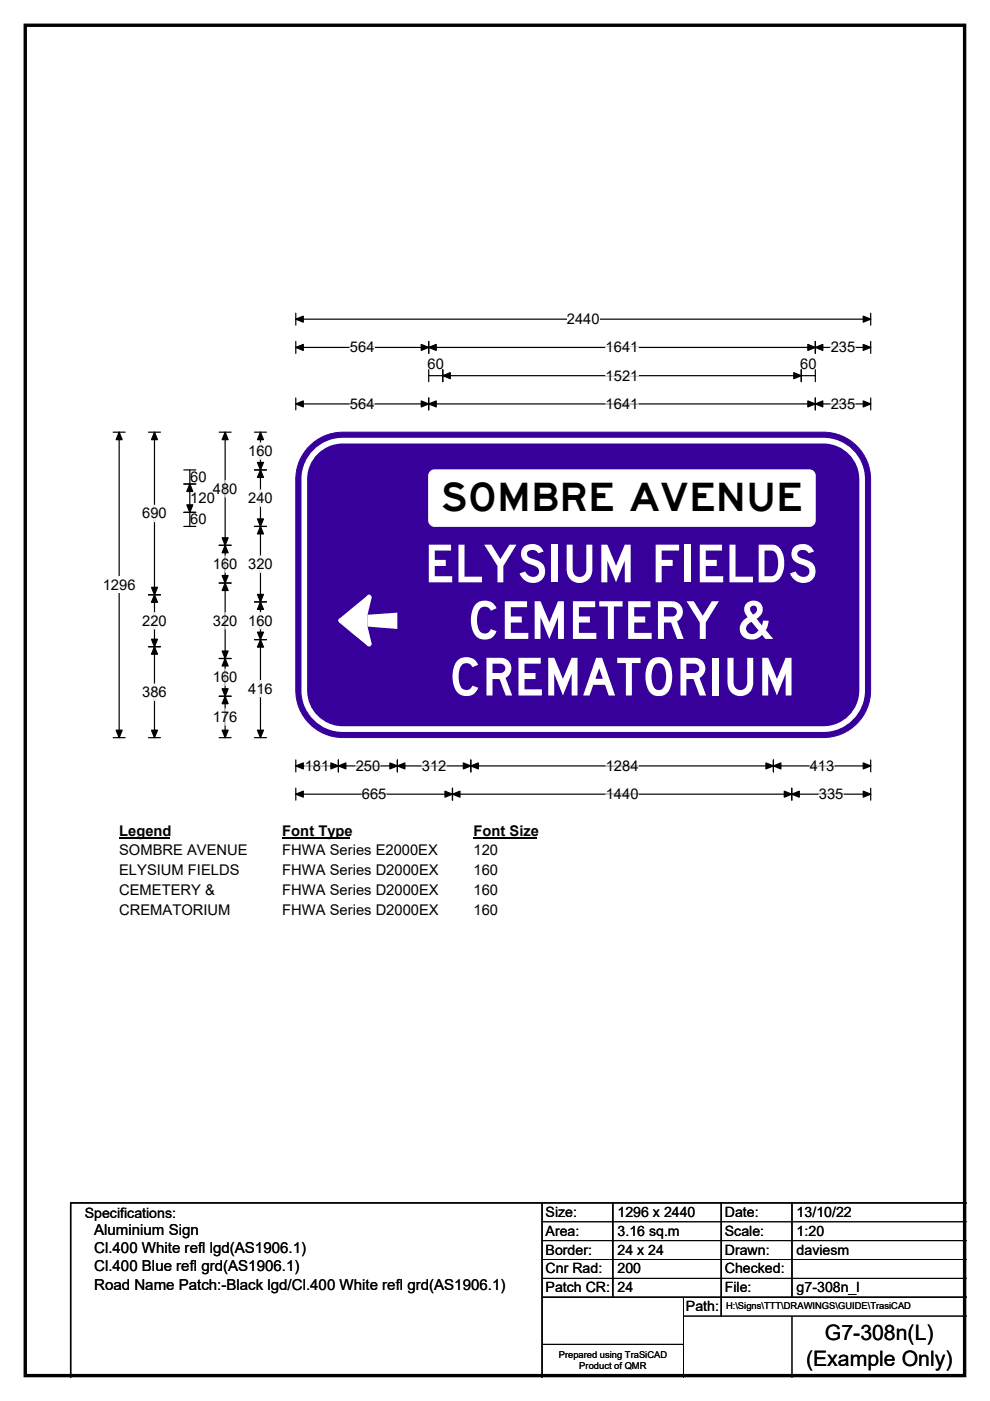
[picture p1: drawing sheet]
<svg xmlns="http://www.w3.org/2000/svg" width="210mm" height="297mm" viewBox="0 0 210 297" stroke-linecap="round" stroke-linejoin="round" font-family="sans-serif">
<path d="M5.4 5.4h199.2v286.3h-199.2z" fill="none" stroke="#000" stroke-width=".72"/>
<path d="M62.7 67.7h122M62.7 66.4v2.5M184.7 66.4v2.5" fill="none" stroke="#000" stroke-width=".25"/>
<path d="M62.7 67.7l1.6-.7v1.3zM183.1 67l1.6 .7-1.6 .6z" fill="#000" stroke="#000" stroke-width=".25"/>
<path d="M120.2 65.9h7v3.5h-7z" fill="#fff"/>
<g fill="none" stroke="#000" stroke-width=".25">
<path d="M62.7 73.7h122M62.7 72.4v2.5M90.9 72.4v2.5M90.9 78.4v2.5M90.9 79.7h82M93.9 78.4v2.5M169.9 78.4v2.5M172.9 78.4v2.5M172.9 72.4v2.5M184.7 72.4v2.5M24 91.6h2.5M25.3 91.6v64.8"/>
<path d="M62.7 84.4v2.5M62.7 85.6h122M90.9 84.4v2.5M172.9 84.4v2.5M184.7 84.4v2.5M24 156.4h2.5M62.7 161.1v2.6M62.7 167.1v2.6M62.7 162.4h122M62.7 168.4h122M71.8 161.1v2.6M84.3 161.1v2.6"/>
<path d="M96 167.1v2.6M99.9 161.1v2.6M164 161.1v2.6M167.9 167.1v2.6M184.7 161.1v2.6M184.7 167.1v2.6"/>
</g>
<g fill="#000" stroke="#000" stroke-width=".25">
<path d="M62.7 73.7l1.6-.7v1.3zM90.9 73.7l1.6-.7v1.3zM89.3 73l1.6 .7-1.6 .6zM93.9 79.7l1.6-.7v1.3zM168.4 79l1.5 .7-1.5 .6zM171.3 73l1.6 .7-1.6 .6zM172.9 73.7l1.6-.7v1.3zM183.1 73l1.6 .7-1.6 .6zM25.3 91.6l.6 1.6h-1.3zM62.7 85.6l1.6-.6v1.3zM90.9 85.6l1.6-.6v1.3zM89.3 85l1.6 .6-1.6 .7z"/>
<path d="M171.3 85l1.6 .6-1.6 .7zM172.9 85.6l1.6-.6v1.3zM183.1 85l1.6 .6-1.6 .7zM24.6 154.8h1.3l-.6 1.6zM62.7 162.4l1.6-.6v1.2zM62.7 168.4l1.6-.7v1.3zM71.8 162.4l1.6-.6v1.2zM70.2 161.8l1.6 .6-1.6 .6zM82.7 161.8l1.6 .6-1.6 .6zM84.3 162.4l1.6-.6v1.2zM96 168.4l1.6-.7v1.3zM94.4 167.7l1.6 .7-1.6 .6z"/>
<path d="M98.3 161.8l1.6 .6-1.6 .6zM99.9 162.4l1.6-.6v1.2zM162.5 161.8l1.5 .6-1.5 .6zM164 162.4l1.6-.6v1.2zM166.3 167.7l1.6 .7-1.6 .6zM167.9 168.4l1.6-.7v1.3zM183.1 161.8l1.6 .6-1.6 .6zM183.1 167.7l1.6 .7-1.6 .6z"/>
</g>
<g fill="none" stroke="#fff" stroke-width=".25">
<path d="M74.2 73.7h5.2M128.5 73.7h6.9M128.5 79.7h6.9M176.2 73.7h5.2M74.2 85.6h5.2M128.5 85.6h6.9M176.2 85.6h5.2M64.6 162.4h5.3M75.4 162.4h5.2M76.8 168.4h5.2M89.5 162.4h5.2M128.5 162.4h6.9"/>
<path d="M128.5 168.4h6.9M171.7 162.4h5.3M173.7 168.4h5.2"/>
</g>
<path d="M21.8 122.3h6.9v3.5h-6.9z" fill="#fff"/>
<g fill="none" stroke="#000" stroke-width=".25">
<path d="M31.5 91.6h2.5M32.8 91.6v64.8M39 99.6h2.5M40.3 99.6v12M46.5 91.6h2.5M47.8 91.6v64.8M54 91.6h2.5M54 99.6h2.5M55.2 91.6v64.8M39 102.6h2.5M39 108.6h2.5M39 111.6h2.5"/>
<path d="M46.5 115.6h2.5M54 111.6h2.5M31.5 126.1h2.5M31.5 137.1h2.5M46.5 123.6h2.5M46.5 139.6h2.5M54 127.6h2.5M54 135.6h2.5M31.5 156.4h2.5M46.5 156.4h2.5M46.5 147.6h2.5M54 156.4h2.5"/>
</g>
<g fill="#000" stroke="#000" stroke-width=".25">
<path d="M32.8 91.6l.6 1.6h-1.3zM47.8 91.6l.6 1.6h-1.3zM55.2 99.6l.7 1.6h-1.3zM55.2 91.6l.7 1.6h-1.3zM54.6 98h1.3l-.7 1.6zM40.3 102.6l.6 1.6h-1.3zM39.6 107h1.3l-.6 1.6zM47.8 115.6l.6 1.6h-1.3zM47.1 114h1.3l-.6 1.6zM54.6 110h1.3l-.7 1.6zM55.2 111.6l.7 1.6h-1.3zM32.8 126.1l.6 1.6h-1.3z"/>
<path d="M32.1 135.5h1.3l-.6 1.6zM32.1 124.5h1.3l-.6 1.6zM32.8 137.1l.6 1.6h-1.3zM47.1 122h1.3l-.6 1.6zM47.8 123.6l.6 1.6h-1.3zM47.1 138h1.3l-.6 1.6zM47.8 139.6l.6 1.6h-1.3zM54.6 126h1.3l-.7 1.6zM55.2 127.6l.7 1.6h-1.3zM54.6 134h1.3l-.7 1.6zM55.2 135.6l.7 1.6h-1.3zM32.1 154.8h1.3l-.6 1.6z"/>
<path d="M47.1 146h1.3l-.6 1.6zM47.8 147.6l.6 1.6h-1.3zM47.1 154.8h1.3l-.6 1.6zM54.6 154.8h1.3l-.7 1.6z"/>
</g>
<g fill="none" stroke="#fff" stroke-width=".25">
<path d="M55.2 93.9v3.5M32.8 107.1v3.5M47.8 101.9v3.5M47.8 117.9v3.5M55.2 103.9v3.5M55.2 117.9v3.5M32.8 129.9v3.5M47.8 129.9v3.5M55.2 129.9v3.5M32.8 145v3.5M47.8 141.9v3.5M47.8 150.3v3.5"/>
<path d="M55.2 144.3v3.4"/>
</g>
<path d="M25.3 174.4h10.7v3.5h-10.7z" fill="#fff"/>
<path d="M25.3 177.7h10.7" fill="none" stroke="#000" stroke-width=".32"/>
<path d="M59.9 174.4h14.4v3.5h-14.4z" fill="#fff"/>
<path d="M59.9 177.7h14.4" fill="none" stroke="#000" stroke-width=".32"/>
<path d="M100.4 174.4h13.5v3.5h-13.5z" fill="#fff"/>
<path d="M100.4 177.7h13.5" fill="none" stroke="#000" stroke-width=".32"/>
<g fill="#fff">
<path d="M25.3 178.6h27.1v3.5h-27.1z"/>
<path d="M59.9 178.6h32.9v3.5h-32.9z"/>
<path d="M100.4 178.6h5.2v3.5h-5.2z"/>
<path d="M25.3 182.8h25.4v3.4h-25.4z"/>
<path d="M59.9 182.8h33v3.4h-33z"/>
<path d="M100.4 182.8h5.2v3.4h-5.2z"/>
<path d="M25.3 186.9h20.1v3.5h-20.1z"/>
<path d="M59.9 186.9h33v3.5h-33z"/>
<path d="M100.4 186.9h5.2v3.5h-5.2z"/>
<path d="M25.3 191.1h23.4v3.5h-23.4z"/>
<path d="M59.9 191.1h33v3.5h-33z"/>
<path d="M100.4 191.1h5.2v3.5h-5.2z"/>
</g>
<path d="M65.3 95a10 10 0 0 1 7.4-3.4h102a10 10 0 0 1 10 10v44.8a10 10 0 0 1-10 10h-102a10 10 0 0 1-10-10v-44.8a9.9 9.9 0 0 1 2.6-6.6z" fill-rule="evenodd" fill="#37009b" stroke="#37009b" stroke-width=".21"/>
<path d="M66.9 95.8a8.1 8.1 0 0 1 5.8-2.4h102a8.2 8.2 0 0 1 8.2 8.2v44.8a8.2 8.2 0 0 1-8.2 8.2h-102a8.2 8.2 0 0 1-8.2-8.2v-44.8a8.1 8.1 0 0 1 2.4-5.8z" fill="none" stroke="#fff" stroke-width="1.2"/>
<g fill="#fff">
<path d="M78 130.3l6.3-.4v3.4l-6.3-.5z"/>
<path d="M72 131.2l6-5 .8 .5-.8 3.6v2.5l.8 3.7-.8 .5-6-5z" fill-rule="evenodd"/>
<circle cx="78.3" cy="126.6" r=".51"/>
<circle cx="72.2" cy="131.6" r=".51"/>
<circle cx="78.3" cy="136.6" r=".51"/>
</g>
<path d="M91.2 100.1l.5-.4 .4-.1h79.6a1.2 1.2 0 0 1 1.2 1.2v9.6a1.22 1.22 0 0 1-1.2 1.2h-79.6a1.2 1.2 0 0 1-1.2-1.2v-9.6z" fill-rule="evenodd" fill="#fff" stroke="#fff" stroke-width=".21"/>
<path d="M115 255v37M130 255v20M153 255v24M168 255v20M205 255h-190v37M115 275h90" fill="none" stroke="#000" stroke-width=".3"/>
<path d="M115 259h90M115 263h90M115 267h90M115 271h90M145 279h60M145 275v17M168 279v13M115 285h30" fill="none" stroke="#000" stroke-width=".21"/>
<g font-size="11.1" fill="#fff">
<text x="90" y="123.5">ELYSIUM FIELDS</text>
<text x="99.1" y="135.5">CEMETERY &amp;</text>
<text x="95.2" y="147.4">CREMATORIUM</text>
</g>
<text font-size="8.3" x="93.5" y="108.4">SOMBRE AVENUE</text>
<g font-size="4.5">
<text x="175" y="284.2">G7-308n(L)</text>
<text x="171" y="289.6">(Example Only)</text>
</g>
<g font-size="3.2">
<text x="20" y="261.9">Aluminium Sign</text>
<text x="20" y="265.7">Cl.400 White refl lgd(AS1906.1)</text>
<text x="20" y="269.6">Cl.400 Blue refl grd(AS1906.1)</text>
<text x="20" y="273.4">Road Name Patch:-Black lgd/Cl.400 White refl grd(AS1906.1)</text>
</g>
<g font-size="3.1">
<text x="120.2" y="68.7">2440</text>
<text x="74.2" y="74.7">564</text>
<text x="128.5" y="74.7">1641</text>
<text x="176.2" y="74.7">235</text>
<text x="90.7" y="78.3">60</text>
<text x="128.5" y="80.7">1521</text>
<text x="169.7" y="78.3">60</text>
<text x="74.2" y="86.7">564</text>
<text x="128.5" y="86.7">1641</text>
<text x="176.2" y="86.7">235</text>
<text x="52.6" y="96.7">160</text>
<text x="40.4" y="106.7">120</text>
<text x="40.4" y="102.2">60</text>
<text x="45.1" y="104.7">480</text>
<text x="52.6" y="106.7">240</text>
<text x="30.2" y="109.9">690</text>
<text x="40.4" y="111.2">60</text>
<text x="21.8" y="125.1">1296</text>
<text x="45.1" y="120.6">160</text>
<text x="52.6" y="120.6">320</text>
<text x="30.2" y="132.7">220</text>
<text x="45.1" y="132.7">320</text>
<text x="52.6" y="132.7">160</text>
<text x="30.2" y="147.8">386</text>
<text x="45.1" y="144.7">160</text>
<text x="52.6" y="147.1">416</text>
<text x="45.1" y="153.1">176</text>
<text x="64.6" y="163.4">181</text>
<text x="75.4" y="163.4">250</text>
<text x="89.5" y="163.4">312</text>
<text x="128.5" y="163.4">1284</text>
<text x="171.7" y="163.4">413</text>
<text x="76.8" y="169.4">665</text>
<text x="128.5" y="169.4">1440</text>
<text x="173.7" y="169.4">335</text>
<text x="25.3" y="177.2">Legend</text>
<text x="59.9" y="177.2">Font Type</text>
<text x="100.4" y="177.2">Font Size</text>
<text x="25.3" y="181.4">SOMBRE AVENUE</text>
<text x="25.3" y="185.5">ELYSIUM FIELDS</text>
<text x="59.9" y="181.4">FHWA Series E2000EX</text>
<text x="59.9" y="185.5">FHWA Series D2000EX</text>
<text x="100.4" y="181.4">120</text>
<text x="100.4" y="185.5">160</text>
<text x="25.3" y="189.7">CEMETERY &amp;</text>
<text x="59.9" y="189.7">FHWA Series D2000EX</text>
<text x="100.4" y="189.7">160</text>
<text x="25.3" y="193.9">CREMATORIUM</text>
<text x="59.9" y="193.9">FHWA Series D2000EX</text>
<text x="100.4" y="193.9">160</text>
</g>
<g font-size="3">
<text x="115.7" y="258">Size:</text>
<text x="131" y="258">1296 x 2440</text>
<text x="153.7" y="258">Date:</text>
<text x="169" y="258">13/10/22</text>
<text x="18" y="258.2">Specifications:</text>
<text x="115.7" y="262">Area:</text>
<text x="131" y="262">3.16 sq.m</text>
<text x="153.7" y="262">Scale:</text>
<text x="169" y="262">1:20</text>
<text x="115.7" y="266">Border:</text>
<text x="115.7" y="270">Cnr Rad:</text>
<text x="131" y="266">24 x 24</text>
<text x="131" y="270">200</text>
<text x="153.7" y="266">Drawn:</text>
<text x="153.7" y="270">Checked:</text>
<text x="169" y="266">daviesm</text>
<text x="115.7" y="274">Patch CR:</text>
<text x="131" y="274">24</text>
<text x="153.7" y="274">File:</text>
<text x="169" y="274">g7-308n_l</text>
<text x="145.5" y="278">Path:</text>
</g>
<g font-size="2">
<text x="154" y="277.6">H:\Signs\TTT\DRAWINGS\GUIDE\TrasiCAD</text>
<text x="118.5" y="287.8">Prepared using TraSiCAD</text>
<text x="122.9" y="290.2">Product of QMR</text>
</g>
</svg>
